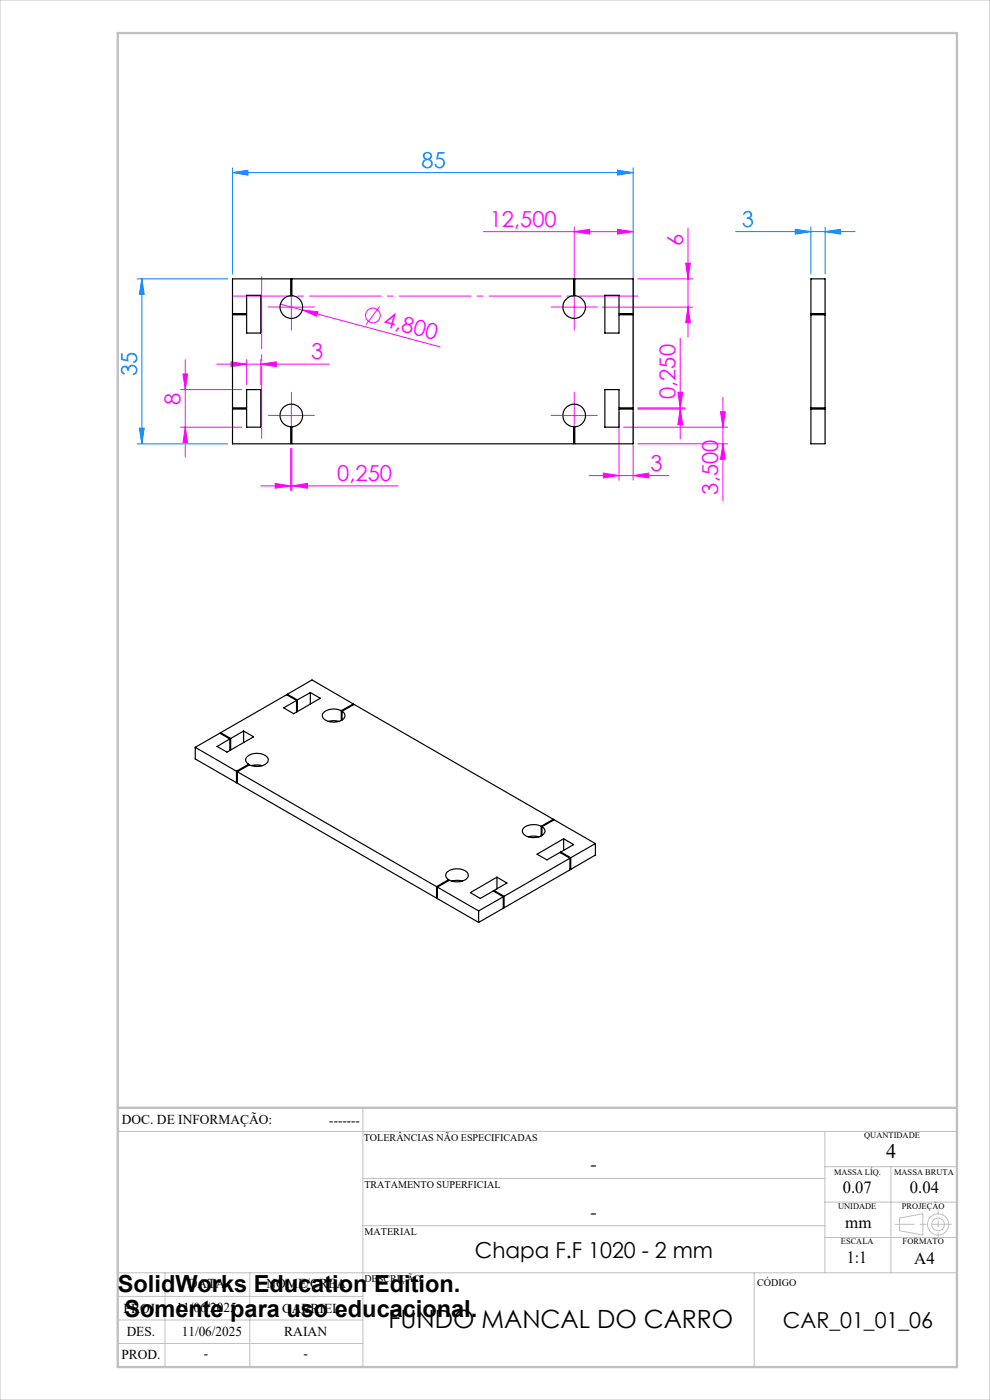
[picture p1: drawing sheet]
<svg xmlns="http://www.w3.org/2000/svg" width="210mm" height="297mm" viewBox="0 0 210 297" stroke-linecap="round" stroke-linejoin="round" font-family="sans-serif">
<g fill="none" stroke="#f0f" stroke-width=".21">
<path d="M102.6 49.1h31.7M121.8 49.1l3.3-.5v1.1zM121.8 48.2v11M131 48.6l3.3 .5-3.3 .6zM134.3 48.2v37.6M135.3 59.2h11.6M145.5 55.8h.9l-.5 3.4zM145.9 48.4v23.1M38.8 79.3h1l-.5 3.4zM39.3 76.3v20.7M46 77.3h23.9M49 76.8l3.3 .5-3.3 .5z"/>
<path d="M52.3 76.3v5.3M55.3 77.3l3.3-.5v1zM55.3 76.3v5.3M59.3 65.2h5M59.5 64.5l4.6 1.3M61.8 62.6v5.1M64.1 65.8l3.4 .3-.3 1zM64.1 65.8l29.2 7.8M80.5 65l-2.8 3.8M119.3 65.2h5M121.8 62.6v5.1M127.7 65.2h19.2"/>
<path d="M144.3 71.8v21.3M145.9 65.2l.5 3.2h-.9zM38.3 90.6h13M38.3 82.7h13M39.3 90.6l.5 3.3h-1zM59.3 88.2h5M61.7 95.1v9M61.8 85.7v4.9M61.9 95.1v9M119.3 88.2h5M121.8 85.7v4.9M131.3 87.5v14.4"/>
<path d="M132.3 90.6h22M134.3 87.5v14.4M135.3 86.5h10M135.3 86.8h10M135.3 94.2h19M143.8 83.2h1l-.5 3.3zM144.3 86.8l.5 3.3h-1zM152.8 87.3h1l-.4 3.3zM153.4 84.3v22M153.4 94.2l.4 3.2h-1zM55.3 103.1h29.2M58.4 102.5l3.3 .6-3.3 .5z"/>
<path d="M61.9 103.1l3.3-.6v1.1zM125 100.9h16.9M128 100.4l3.3 .5-3.3 .5zM134.3 100.9l3.3-.5v1z"/>
<circle cx="79.1" cy="66.9" r="1.56"/>
</g>
<g fill="none" stroke="#c0c0c0" stroke-width=".21">
<path d="M0 0h210v297h-210zM77 235v55M25 240h178M77 250h98M175 240v30M175 255h28M175 247.5h28M189 247.5v22.5M190.8 258.4l5-.9v4.5l-5-.9zM25 275h52M25 270h178M35 270v20"/>
<path d="M53 270v20M77 260h98M160 270v20M175 262.5h28M25 285h52M25 280h52"/>
<circle cx="199" cy="259.7" r="1.34"/>
<circle cx="199" cy="259.7" r="2.25"/>
</g>
<g fill="none" stroke="#0080ff" stroke-width=".21">
<path d="M49.3 36.6l3.3-.5v1zM49.3 35.6v22.5M49.3 36.6h85M131 36.1l3.3 .5-3.3 .5zM134.3 35.6v22.5M29.1 59.2h19.2M30.1 59.2v35M30.1 59.2l.5 3.2h-1zM156 49.1h25.4M168.7 48.6l3.3 .5-3.3 .6zM172 48.2v9.9M175 49.1l3.3-.5v1.1z"/>
<path d="M175 48.2v9.9M29.1 94.2h19.2M29.6 90.8h1l-.5 3.4z"/>
</g>
<g fill="none" stroke="#f0f" stroke-width=".21" stroke-dasharray="15.2 1.3 1.3 1.3">
<path d="M59.3 65.1h-2.4M61.8 62.6v-2.4M61.8 67.6v2.4M64.3 65.1h2.4M119.3 65.1h-2.4M121.8 62.6v-2.4M121.8 67.6v2.4M124.3 65.1h2.4M59.3 88.1h-2.4M61.8 85.6v-2.4M61.8 90.6v2.4M64.3 88.1h2.4"/>
<path d="M119.3 88.1h-2.4M121.8 85.6v-2.4M121.8 90.6v2.4M124.3 88.1h2.4"/>
</g>
<path d="M201.8 259.7h-11.9" fill="none" stroke="#c0c0c0" stroke-width=".21" stroke-dasharray="15.2 1.3 1.3 1.3" stroke-dashoffset="11.2"/>
<path d="M199 256.9v5.4" fill="none" stroke="#c0c0c0" stroke-width=".21" stroke-dasharray="15.2 1.3 1.3 1.3" stroke-dashoffset="14.4"/>
<path d="M25 7h178v283h-178zM25 235h178" fill="none" stroke="#c0c0c0" stroke-width=".5"/>
<path d="M49.3 62.8h86" fill="none" stroke="#f0f" stroke-width=".21" stroke-dasharray="15.2 1.3 1.3 1.3" stroke-dashoffset="2.7"/>
<path d="M55.5 94.1v-36.5" fill="none" stroke="#f0f" stroke-width=".21" stroke-dasharray="15.2 1.3 1.3 1.3" stroke-dashoffset="-1.1"/>
<g fill="#f0f">
<path d="M64.1 65.8l3.4 .3-.3 1z"/>
<path d="M121.8 49.1l3.3-.5v1.1zM131 48.6l3.3 .5-3.3 .6z"/>
<path d="M55.3 77.3l3.3-.5v1zM49 76.8l3.3 .5-3.3 .5z"/>
<path d="M143.8 83.2h1l-.5 3.3zM144.3 86.8l.5 3.3h-1z"/>
<path d="M39.3 90.6l.5 3.3h-1zM38.8 79.3h1l-.5 3.4z"/>
<path d="M145.9 65.2l.5 3.2h-.9zM145.5 55.8h.9l-.5 3.4z"/>
<path d="M152.8 87.3h1l-.4 3.3zM153.4 94.2l.4 3.2h-1z"/>
<path d="M128 100.4l3.3 .5-3.3 .5zM134.3 100.9l3.3-.5v1z"/>
<path d="M58.4 102.5l3.3 .6-3.3 .5zM61.9 103.1l3.3-.6v1.1z"/>
</g>
<g fill="#0080ff">
<path d="M168.7 48.6l3.3 .5-3.3 .6zM175 49.1l3.3-.5v1.1z"/>
<path d="M131 36.1l3.3 .5-3.3 .5zM49.3 36.6l3.3-.5v1z"/>
<path d="M30.1 59.2l.5 3.2h-1zM29.6 90.8h1l-.5 3.4z"/>
</g>
<g fill="none" stroke="#000" stroke-width=".25">
<path d="M49.3 59.2h12.4v3.6a2.4 2.4 0 0 0-2 3.6 2.4 2.4 0 0 0 4.1 0 2.4 2.4 0 0 0-1.9-3.6v-3.6h59.8v3.6a2.4 2.4 0 0 0-2 3.6 2.4 2.4 0 0 0 4.2 0 2.4 2.4 0 0 0-2-3.6v-3.6h12.4v7.3h-3v-3.9h-3v8.1h3v-3.9h3v19.7h-3v-3.8h-3v7.9h3v-3.8h3v7.4h-12.4v-3.6a2.4 2.4 0 0 0 2-3.7 2.4 2.4 0 0 0-4.2 0 2.4 2.4 0 0 0 2 3.7v3.6h-59.8v-3.6a2.4 2.4 0 0 0 1.9-3.7 2.4 2.4 0 0 0-4.1 0 2.4 2.4 0 0 0 2 3.7v3.6h-12.4v-7.4h3v3.8h3v-7.9h-3v3.8h-3v-19.7h3v3.9h3v-8.1h-3v3.9h-3zM172 59.2h3v35h-3zM172 66.8h3M172 66.5h3M172 86.5h3M172 86.8h3M41.4 158.5l8.8 5.1M41.4 158.5v2.5l8.8 5M46.8 155.4l2.1 1.3M46.8 155.4v.2M48.8 156.8l-2.2-1.3-5.2 3M48.8 156.8v2.4"/>
<path d="M48.9 156.7v2.4l-.1-.1M51.7 155.1l2.1 1.2-5.6 3.3-2.2-1.2 2.8-1.6M51.7 155.1l-2.8 1.6M51.7 155.1v2.4M61 147.3l2.1 1.2M61 147.3l5.2-3.1 8.7 5.1M61 147.3v.2M62.9 148.6l-2.1-1.2-14 8M62.9 148.6v2.5M63.1 148.5v2.5l-.2-.2M65.8 146.9l2.1 1.2-5.6 3.3-2.1-1.2 2.7-1.6M65.8 146.9l-2.7 1.6"/>
<path d="M65.8 146.9v2.5M69.6 153l1-.1 1.3 .1M72.4 150.8a3.2 3.2 0 0 0-4 .7 1.73 1.73 0 0 0 2 1.7 2.4 2.4 0 0 0 2.8-1.3l-.2-.6-.4-.4M72.4 150.8v2.1M72.6 150.9l2.5-1.5 42.3 24.4M72.6 150.9v1.8M74.9 149.3l-2.5 1.5M74.9 149.3v.2M50.2 163.6v2.4M50.3 163.7l42.3 24.4M50.3 163.7v2.5l42.3 24.3M50.3 165.9l-.1 .1"/>
<path d="M52.7 162.1a1.05 1.05 0 0 1-.6-1.1 1.05 1.05 0 0 1 .9-.9 3.1 3.1 0 0 1 3.9 .9 1.89 1.89 0 0 1-2.2 1.6l-1.1-.1-.7-.3-2.6 1.5M52.7 162.1l-2.5 1.5M52.7 162.1v.2M53.4 162.4l1-.1 1.2 .1M112.1 177.5l.9-.1 1.3 .1M114.8 175.3a3.4 3.4 0 0 0-3.9 .5 1.39 1.39 0 0 0 1.6 1.8 2.69 2.69 0 0 0 3.1-1.2l-.1-.4-.5-.6M114.8 175.3v2M115 175.4l2.5-1.5 8.8 5.1M115 175.4v1.8M117.4 173.8l-2.6 1.5M117.4 173.8v.2M119.6 177.9l2.1 1.3-2.7 1.6"/>
<path d="M119.6 177.9l-5.7 3.3 2.1 1.2 2.8-1.6 2.1 1.3M119.6 177.9v2.5M126.3 179l-5.2 3M126.3 179v2.4l-5.2 3M92.6 188.1v2.4M92.8 188.2l8.7 5M92.8 188.2v2.4l8.7 5.1M92.8 190.4l-.2 .1M95.1 186.6a1.07 1.07 0 0 1-.5-1.1 1.07 1.07 0 0 1 .8-.9 3.3 3.3 0 0 1 3.8 .7 1.2 1.2 0 0 1-1 1.6 3.8 3.8 0 0 1-2.9-.2l-2.5 1.5M95.1 186.6l-2.5 1.5M95.1 186.6v.2M95.8 186.9l1.1-.1 1.2 .1"/>
<path d="M101.5 193.2v2.5M104.6 189l2.2 1.2M104.8 188.9l2.1 1.2M104.8 188.9v.2M104.8 188.9l-.2 .1M105.4 186.1l-5.6 3.3 2.1 1.2 2.7-1.6M105.4 186.1l2.1 1.2-2.7 1.6M105.4 186.1v2.5M106.8 190.2l-5.3 3M106.8 190.2v2.5l-5.3 3M106.8 192.5l.1 .1M106.9 190.1v2.5"/>
<path d="M119 180.8l2.1 1.2M119 180.8v.1M119 180.8l-.2 .1M120.9 182.1l-14 8M120.9 182.1v2.4l-14 8.1M120.9 184.3l.2 .1M121.1 182v2.4"/>
</g>
<text font-size="5.3" x="82.4" y="281.7">FUNDO MANCAL DO CARRO</text>
<g font-size="5">
<text x="25" y="274">SolidWorks Education Edition.</text>
<text x="26.4" y="279.5">Somente para uso educacional.</text>
</g>
<g font-size="4.7" fill="#0080ff">
<text x="89.4" y="35.6">85</text>
<text x="157.3" y="48.1">3</text>
<text x="29.1" y="79.8" transform="rotate(-90 29.1 79.8)">35</text>
</g>
<g font-size="4.7" fill="#f0f">
<text x="103.9" y="48.1">12,500</text>
<text x="144.9" y="52.3" transform="rotate(-90 144.9 52.3)">6</text>
<text x="81.2" y="69.2" transform="rotate(15 81.2 69.2)">4,800</text>
<text x="66" y="76.2">3</text>
<text x="38.3" y="86" transform="rotate(-90 38.3 86)">8</text>
<text x="143.3" y="84.7" transform="rotate(-90 143.3 84.7)">0,250</text>
<text x="138" y="99.9">3</text>
<text x="71.5" y="102">0,250</text>
<text x="152.3" y="104.9" transform="rotate(-90 152.3 104.9)">3,500</text>
</g>
<g font-size="4.7">
<text x="100.7" y="266.8">Chapa F.F 1020 - 2 mm</text>
<text x="166.1" y="281.7">CAR_01_01_06</text>
</g>
<text font-size="4.3" x="188" y="245.8">4</text>
<g font-size="4">
<text x="125.2" y="248.4">-</text>
<text x="125.2" y="258.6">-</text>
</g>
<g font-size="3.6">
<text x="178.8" y="253.1">0.07</text>
<text x="193" y="253.1">0.04</text>
<text x="179.3" y="260.6">mm</text>
<text x="179.6" y="267.9">1:1</text>
<text x="193.9" y="268.1">A4</text>
</g>
<g font-size="2.9">
<text x="25.9" y="238.4">DOC. DE INFORMAÇÃO:</text>
<text x="69.8" y="238.6">-------</text>
<text x="39.9" y="273.2">DATA</text>
<text x="56.5" y="273.2">NOME/CREA</text>
<text x="26.2" y="278.6">PROJ.</text>
<text x="37.4" y="278.2">11/06/2025</text>
<text x="59.8" y="278.6">GABRIEL</text>
<text x="26.9" y="283.4">DES.</text>
<text x="38.6" y="283.4">11/06/2025</text>
<text x="60.3" y="283.4">RAIAN</text>
<text x="25.7" y="288.3">PROD.</text>
<text x="43.3" y="288">-</text>
<text x="64.4" y="288">-</text>
</g>
<g font-size="2.2">
<text x="77.2" y="242.1">TOLERÂNCIAS NÃO ESPECIFICADAS</text>
<text x="77.3" y="251.9">TRATAMENTO SUPERFICIAL</text>
<text x="77.3" y="261.9">MATERIAL</text>
<text x="77.3" y="272.1">DESCRIÇÃO</text>
<text x="160.6" y="272.8">CÓDIGO</text>
</g>
<g font-size="1.8">
<text x="183.3" y="241.4">QUANTIDADE</text>
<text x="176.9" y="249.2">MASSA LÍQ.</text>
<text x="189.7" y="249.2">MASSA BRUTA</text>
<text x="177.8" y="256.5">UNIDADE</text>
<text x="191.3" y="256.5">PROJEÇÃO</text>
<text x="178.4" y="264">ESCALA</text>
<text x="191.5" y="264">FORMATO</text>
</g>
</svg>
